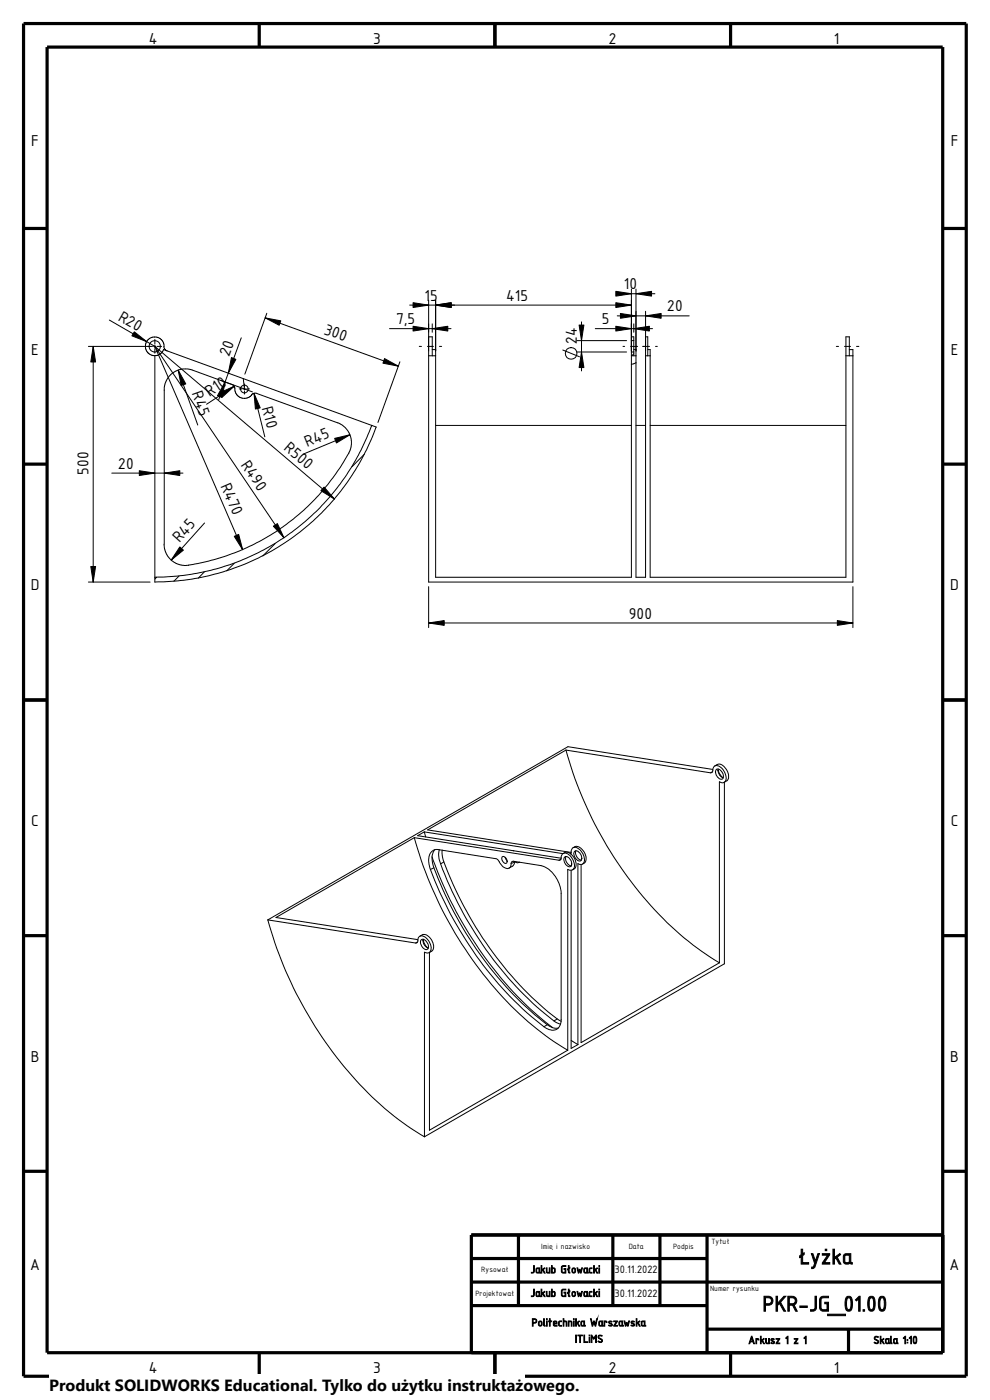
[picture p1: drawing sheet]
<svg xmlns="http://www.w3.org/2000/svg" width="210mm" height="297mm" viewBox="0 0 210 297" stroke-linecap="round" stroke-linejoin="round" font-family="sans-serif">
<g fill="none" stroke="#000" stroke-width=".68" stroke-linecap="butt">
<path d="M5 5h200v287h-200zM10 10h190v277h-190zM55 5v5M105 5v5M155 5v5M5 48.5h5M200 48.5h5M5 98.5h5M200 98.5h5M5 148.5h5M200 148.5h5M5 198.5h5"/>
<path d="M200 198.5h5M5 248.5h5M200 248.5h5M100 277h50M100 272h100M100 267h50M110 262v15M130 262v15M140 262v15M150 262v25M200 262h-100v25M55 287v5"/>
<path d="M105 287v10M150 282h50M155 287v5M180 282v5"/>
</g>
<g fill="none" stroke="#000" stroke-width=".21">
<path d="M18.8 73.5h13.5M19.8 73.5v50M23.2 67.9l9.7 5.6M32.6 73.5h.5M32.9 75.5v48a50 50 0 0 0 46.9-32.9l-.9-.3M32.9 72v1M32.9 73.2v.5M32.9 74v.9M32.9 73.5l38.1 32.4M32.9 73.5l27.3 40.6M32.9 73.5l18.6 43.1M32.9 75.5l1.1-.4 .7-.9 44.2 16.1"/>
<path d="M33.3 73.5h1M34.8 73.5l.2 .6 .5 .4M34.8 73.5l-.3-1.2-1-.7-1.1-.1-.9 .5-.6 .9v1.3l.8 .9 1.2 .4M37.8 78.5l4.2 11.7M40.8 78.5l-.9-.2h-1.2l-1.6 .5-1.4 1.3-.7 1.3-.2 .7v33.4M40.9 78.5l8.5 3.1 .3 .4 .3 1.5 .6 .6 .5 .3 1.3 .1 .7-.4 .6-.6 .8-.1M51.2 71.7l-4.8 13.1M56.3 67.4l28.2 10.3M56.6 66.5l-4.7 12.9M82.6 69.7h13.1M84.8 76.8l-4.6 12.8M86.9 64.7h47"/>
<path d="M88.9 73.5h.5M90.7 73.5h1.2M90.9 75.5h1.5M90.9 75.5v48h90v-48M90.9 63.7v10.8M90.9 75.5v-4h.8v4M91.7 74.2h.7v1.3M91.7 68.7v1.8M92.4 63.7v10.8M93.2 73.5h.5M119.4 74.3l3.5 1.4M122.4 74.7h10.5"/>
<path d="M122.4 72.3h10.5M123.4 68.3v10.4M126.3 69.7h12.1M130.9 62.3h8M130.9 67h15.3M132.2 73.5h.3M133.8 73.5h1.5M133.9 71.5h.6v.8M133.9 74.7v47.8h-41.5v-47M133.9 61.3v13.2M133.9 74.7h.6M134.5 72.3v2.4"/>
<path d="M134.5 72.3h-.6v2.4M134.5 74.2h.4v1.3M134.5 75.1l-.5 .4h.4M134.5 74.7v.8h.4M134.5 68.7v1.8M134.9 77l-1 .3M134.9 75.5v47h2v-47M134.9 61.3v13.2M136.3 73.5h1.5M136.9 75.5v-4h.5v4M136.9 75.5h1M136.9 66v8.5"/>
<path d="M137.4 74.2h.5v1.3M137.9 75.5v47h41.6v-47M139.1 73.5h.3M177.4 73.5h.5M179.2 73.5h1.2M179.5 75.5h1.4M179.5 75.5v-4h.7v4M180.2 74.2h.7v1.3M181.7 73.5h.5M46.8 80.7l6.8 2.4M49.7 82l-5.9 3.8M50.8 82.5h.6"/>
<path d="M51.6 80.3l.3 2.2M51.6 82.5h.5M51.9 81.4v.6M51.9 82.3v.5M51.9 83v.6M52.3 82.5h.6M53.9 83.5l2.3 9.2M54.5 83.5l17.2 6.2 .9 .5 1.1 1.1 .7 1.5 .1 1.6-.3 1.4a46.6 46.6 0 0 1-35.2 24.2l-1.6-.5-.9-.5-.6-.6-.9-1.6-.2-1.3M74.2 92.2l-9.9 4.2M77.3 96.4l-2.6 2.6M78.9 90.3a49.1 49.1 0 0 1-46 32.2M78.9 90.3h-.1"/>
<path d="M92.4 90.3h41.5M134.9 90.3h2M137.9 90.3h41.6M23.7 100.4h15.1M43.4 111l-7.1 7.8M49.7 119.5l-1.6 1.6M58.4 115.3l-2.6 2.6M18.8 123.5h13M33.2 122.5l-.3 .4M38 122.2l-1.1 1.1M43.3 121.3l-1.2 1.3M90.9 124.5v8.6"/>
<path d="M90.9 132.2h90M180.9 124.5v8.6M120.1 159.1a81.5 81.5 0 0 0 25.1 39.9 60.1 60.1 0 0 0 7.4 5.3M120.1 159.1l30.6 4.9a.68 .68 0 0 0 .6-1 .9 .9 0 0 1 .7-.6 .9 .9 0 0 1 .9 .4 2.65 2.65 0 0 1 .9 3.1l-.4 .2-.8-.2v38.4M120.1 159.1l-29.4 17 30.5 4.7M87.9 177.7a80.4 80.4 0 0 0 26 40.6l2.8 2.1 3.7 2.4M87.9 177.7l30.7 4.8a.62 .62 0 0 0 .5-.9 .9 .9 0 0 1 .7-.6 .9 .9 0 0 1 .9 .4 2.73 2.73 0 0 1 1 2.9 .89 .89 0 0 1-1.3 .1v38.4M87.9 177.7l-29.4 16.9 30.1 4.7M90 176.5l29.4 4.6M90 176.5l-1.4 .8 30.4 4.8M90 176.5l.3 1M121.6 179.8a1.46 1.46 0 0 1 2.1 .7 1.88 1.88 0 0 1 .2 2.6l-.3 .2"/>
<path d="M151.1 163.7l-.3 .2M151.2 163.2l-30.7-4.8-63.7 36.8M151.6 162.5l.5-.3a1.69 1.69 0 0 1 2 1 1.91 1.91 0 0 1 .1 2.5l-.6 .2M151.9 163.3a.92 .92 0 0 1 1.4 .7 .77 .77 0 0 1 .2 .8 .77 .77 0 0 1-.6 .5h-.1a1.59 1.59 0 0 1-.9-2zM152.3 163.4h.1M152.3 163.4v.2a1.72 1.72 0 0 0 1.1 1.4M152.4 163.4l.3 .8 .6 .8M152.4 163.2l-.1 .2M152.4 163.4h-.1M153.7 165.9v38.6l-63.7 36.7M56.8 195.2l31.4 4.9a.51 .51 0 0 0 .4-.8 .9 .9 0 0 1 .7-.8 .9 .9 0 0 1 1 .4 2.56 2.56 0 0 1 .9 3.1l-.4 .2-.8-.2v39.2M56.8 195.2a82.4 82.4 0 0 0 26.7 41.5l2.8 2.1 3.7 2.4"/>
<path d="M88.5 199.9l-.3 .1M89.1 198.6a1.56 1.56 0 0 1 2.4 .7l.2 .3a1.67 1.67 0 0 1-.1 2.2l-.5 .3M89.3 199.4a1.07 1.07 0 0 1 1.5 .9 .68 .68 0 0 1 .1 .8 .68 .68 0 0 1-.7 .3 1.66 1.66 0 0 1-.9-2zM89.7 199.6a1.71 1.71 0 0 0 1.1 1.5M89.7 199.6h.1M89.7 199.5l.1 .1M89.8 199.3l-.1 .3M89.8 199.6l.3 .7 .6 .8M91.7 181.8a79.7 79.7 0 0 0 25.5 36.2M91.7 180.6l.3-.3 .8-.1 12.4 2 .7 .6a1.79 1.79 0 0 0 2.2 1.3l.3-.5a.68 .68 0 0 1 .5-.9l5.9 .9a6.5 6.5 0 0 1 4.2 6v26.7a1.93 1.93 0 0 1-.8 2 1.93 1.93 0 0 1-2.2-.1 74.9 74.9 0 0 1-24.7-33.7 3.6 3.6 0 0 1 .4-3.9zM91.9 184.1l-.5 .3M92.2 180.3a3.6 3.6 0 0 0-.2 3.8 75.8 75.8 0 0 0 24.4 33.5 2.63 2.63 0 0 0 2 .5"/>
<path d="M93.2 180.3a4.2 4.2 0 0 0 .3 3 75.9 75.9 0 0 0 24.3 33.5l1.1 .5M93.8 180.3v.4a10 10 0 0 0 1.3 4.5 75.3 75.3 0 0 0 23.4 31.2l.5 .3M94.1 182.9l-.5 .3M106.6 181.8a.84 .84 0 0 1 .8 .4 .84 .84 0 0 1-.1 1h-.1a1.09 1.09 0 0 1-.6-1.4zM107.1 181.9l.5 .7M108.8 180.5h.2M109.1 182.9l-.6 .3M109.1 182.8a.91 .91 0 0 0 1.1 .1M109.1 182.8l-.3 .9-.8 .4M109.1 182.8h.1M118.9 182.3l-.3 .2M118.9 182.3h.1"/>
<path d="M119.5 181.1a1.38 1.38 0 0 1 2.1 .6 1.88 1.88 0 0 1 .2 2.6l-.3 .2M119.7 181.9a.79 .79 0 0 1 1.3 .5 .96 .96 0 0 1-.1 1.5 1.57 1.57 0 0 1-1.2-2zM120.1 181.7a1.57 1.57 0 0 0 1.1 2M121 181.1h.1M121.1 181.1l.1-.2a.92 .92 0 0 1 .5-1.1 .92 .92 0 0 1 1.1 .3 2.51 2.51 0 0 1 .9 3.1l-.3 .2-.8-.2v38.4M121.2 184.6v37.8l1.4-.8M121.8 180.7a.93 .93 0 0 1 1.4 .6 .79 .79 0 0 1-.3 1.4l-.2-.1a1.64 1.64 0 0 1-.9-1.9zM122.2 180.5a1.61 1.61 0 0 0 1.1 2M123.3 183.4v37.8l29.3-16.9M91.1 202.1v37.7l29.3-17M116 217.5l-.5 .3M118.1 216.2l-.5 .3"/>
<path d="M121.2 220.7l1.4 .9"/>
<circle cx="32.8" cy="73.5" r="1.21"/>
<circle cx="121.2" cy="75" r="1.24"/>
<circle cx="51.8" cy="82.5" r=".81"/>
</g>
<g fill="#000" stroke="#000" stroke-width=".21">
<path d="M19.8 73.5l.5 3.3h-1zM28.5 70.4l2.6 2.1-3.1-1.3zM37.8 78.5l1.6 2.9-1 .4zM49.1 75.9l.9 .3-1.6 3zM56.3 67.4l3.3 .7-.4 .9zM81.6 76.1l2.9 1.6-3.3-.7zM87.6 64.2l3.3 .5-3.3 .5zM87.6 69.2l3.3 .5-3.3 .5zM91.7 69.7l3.3-.5v1zM92.4 64.7l3.3-.5v1zM122.9 69h1l-.5 3.3zM123.4 74.7l.5 3.3h-1z"/>
<path d="M130.6 64.2l3.3 .5-3.3 .5zM130.6 69.2l3.3 .5-3.3 .5zM130.6 61.8l3.3 .5-3.3 .5zM134.5 69.7l3.3-.5v1zM134.9 62.3l3.3-.5v1zM131.6 66.5l3.3 .5-3.3 .5zM136.9 67l3.4-.5v1zM47.8 81l-.7 3.3-1-.4zM46.7 83.3l3-1.3-2.5 2.2zM53.9 83.5l1.3 3-1 .3zM71 93l3.2-.8-2.8 1.8zM29.5 99.9l3.4 .5-3.4 .5z"/>
<path d="M34.8 100.4l3.3-.5v1zM38.1 116l.8 .7-2.6 2.1zM49.7 113.8l.9-.4 .9 3.2zM58 111.6l.8-.5 1.4 3zM68.7 103.3l2.3 2.6-2.9-1.8zM19.3 120.2h1l-.5 3.3zM90.9 132.2l3.3-.5v1zM177.6 131.7l3.3 .5-3.3 .5z"/>
</g>
<path d="M10.4 291.5h100.9v5.5h-100.9z" fill="#fff"/>
<g font-size="4.9">
<text x="169.2" y="268.2">Łyżka</text>
<text x="161.8" y="278.2">PKR-JG_01.00</text>
</g>
<g font-size="3.6">
<text x="31.5" y="9.2">4</text>
<text x="79.2" y="9.2">3</text>
<text x="129.2" y="9.2">2</text>
<text x="176.9" y="9.2">1</text>
<text x="6.6" y="30.9">F</text>
<text x="201.7" y="30.9">F</text>
<text x="90.1" y="63.8">15</text>
<text x="107.4" y="63.8">415</text>
<text x="132.3" y="61.4">10</text>
<text x="24.9" y="67.8" transform="rotate(30 24.9 67.8)">R20</text>
<text x="68.6" y="70.8" transform="rotate(20 68.6 70.8)">300</text>
<text x="84" y="68.8">7,5</text>
<text x="127.7" y="68.8">5</text>
<text x="141.6" y="66.1">20</text>
<text x="6.6" y="75.2">E</text>
<text x="48.6" y="75.7" transform="rotate(-70 48.6 75.7)">20</text>
<text x="122.3" y="73" transform="rotate(-90 122.3 73)">24</text>
<text x="201.7" y="75.2">E</text>
<text x="40.7" y="83.4" transform="rotate(70 40.7 83.4)">R45</text>
<text x="44.4" y="84.2" transform="rotate(-33 44.4 84.2)">R10</text>
<text x="55.6" y="86.6" transform="rotate(75 55.6 86.6)">R10</text>
<text x="60.1" y="95.3" transform="rotate(40 60.1 95.3)">R500</text>
<text x="65.2" y="94.9" transform="rotate(-23 65.2 94.9)">R45</text>
<text x="18.8" y="100.7" transform="rotate(-90 18.8 100.7)">500</text>
<text x="25.1" y="99.4">20</text>
<text x="51" y="98.6" transform="rotate(56 51 98.6)">R490</text>
<text x="46.8" y="103" transform="rotate(67 46.8 103)">R470</text>
<text x="38.1" y="115.3" transform="rotate(-48 38.1 115.3)">R45</text>
<text x="6.6" y="125.2">D</text>
<text x="201.6" y="125.2">D</text>
<text x="133.4" y="131.2">900</text>
<text x="6.6" y="175.2">C</text>
<text x="201.7" y="175.2">C</text>
<text x="6.6" y="225.2">B</text>
<text x="201.6" y="225.2">B</text>
<text x="6.4" y="269.5">A</text>
<text x="201.4" y="269.5">A</text>
<text x="31.5" y="291.2">4</text>
<text x="79.2" y="291.2">3</text>
<text x="129.2" y="291.2">2</text>
<text x="176.9" y="291.2">1</text>
</g>
<text font-size="3.4" x="10.4" y="295.2">Produkt SOLIDWORKS Educational. Tylko do użytku instruktażowego.</text>
<g font-size="2.5">
<text x="112.6" y="270.1">Jakub Głowacki</text>
<text x="112.6" y="275.1">Jakub Głowacki</text>
<text x="130.4" y="270.1">30.11.2022</text>
<text x="130.4" y="275.1">30.11.2022</text>
<text x="112.8" y="281.3">Politechnika Warszawska</text>
<text x="122" y="284.8">ITLiMS</text>
<text x="158.7" y="285.1">Arkusz 1 z 1</text>
<text x="185.3" y="285.1">Skala 1:10</text>
</g>
<g font-size="1.7">
<text x="150.9" y="264">Tytuł</text>
<text x="102.1" y="269.9">Rysował</text>
<text x="114.8" y="264.9">Imię i nazwisko</text>
<text x="133.4" y="264.9">Data</text>
<text x="142.8" y="264.9">Podpis</text>
<text x="100.8" y="274.9">Projektował</text>
<text x="150.6" y="273.9">Numer rysunku</text>
</g>
</svg>
